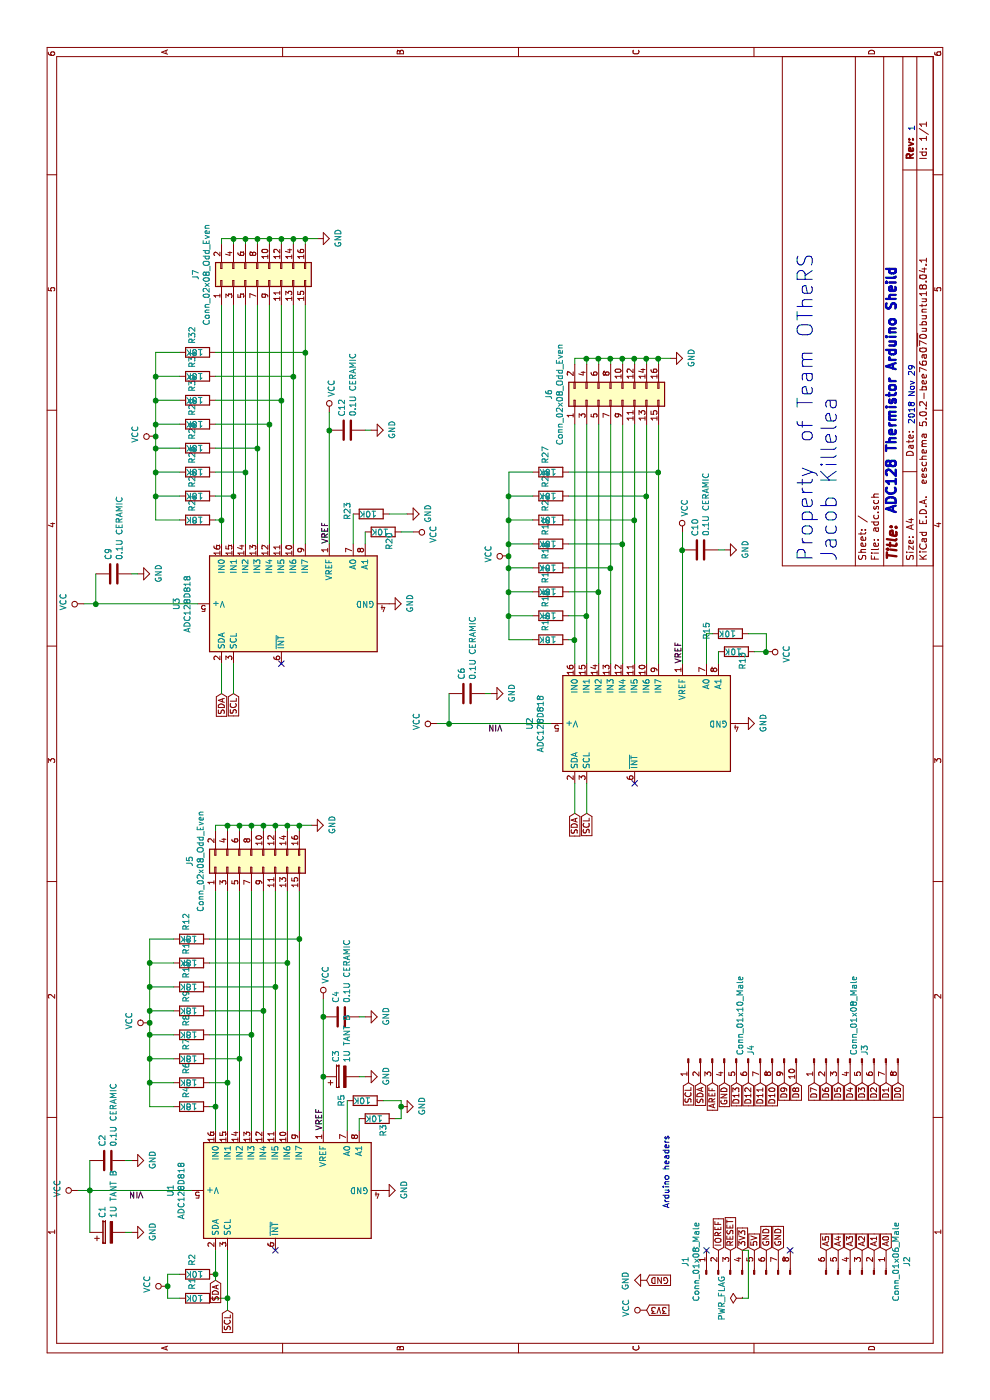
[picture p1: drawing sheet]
EESchema Schematic File Version 4
LIBS:adc-cache
EELAYER 26 0
EELAYER END
$Descr A4 11693 8268
encoding utf-8
Sheet 1 1
Title ""
Date ""
Rev ""
Comp ""
Comment1 ""
Comment2 ""
Comment3 ""
Comment4 ""
$EndDescr
$Comp
L Analog_ADC:ADC128D818 U1
U 1 1
P 1750 2400
F 0 "U1" H 1750 3378 50  0000 C CNN
F 1 "ADC128D818" H 1750 3287 50  0000 C CNN
F 2 "Housings_SSOP:TSSOP-16_4.4x5mm_Pitch0.65mm" H 1750 2400 50  0001 C CIN
F 3 "http://www.ti.com/lit/ds/symlink/adc128d818.pdf" H 1750 2400 50  0001 C CNN
	1    1750 2400
	-1   0    0    -1  
$EndComp
Wire Wire Line
	2250 1800 2450 1800
$Comp
L Device:R R4
U 1 1
P 2450 1600
F 0 "R4" H 2520 1646 50  0000 L CNN
F 1 "18K" V 2450 1550 50  0000 L CNN
F 2 "Resistors_SMD:R_1206_HandSoldering" V 2380 1600 50  0001 C CNN
F 3 "~" H 2450 1600 50  0001 C CNN
	1    2450 1600
	1    0    0    -1  
$EndComp
$Comp
L Device:R R6
U 1 1
P 2650 1600
F 0 "R6" H 2720 1646 50  0000 L CNN
F 1 "18K" V 2650 1550 50  0000 L CNN
F 2 "Resistors_SMD:R_1206_HandSoldering" V 2580 1600 50  0001 C CNN
F 3 "~" H 2650 1600 50  0001 C CNN
	1    2650 1600
	1    0    0    -1  
$EndComp
$Comp
L Device:R R7
U 1 1
P 2850 1600
F 0 "R7" H 2920 1646 50  0000 L CNN
F 1 "18K" V 2850 1550 50  0000 L CNN
F 2 "Resistors_SMD:R_1206_HandSoldering" V 2780 1600 50  0001 C CNN
F 3 "~" H 2850 1600 50  0001 C CNN
	1    2850 1600
	1    0    0    -1  
$EndComp
$Comp
L Device:R R8
U 1 1
P 3050 1600
F 0 "R8" H 3120 1646 50  0000 L CNN
F 1 "18K" V 3050 1550 50  0000 L CNN
F 2 "Resistors_SMD:R_1206_HandSoldering" V 2980 1600 50  0001 C CNN
F 3 "~" H 3050 1600 50  0001 C CNN
	1    3050 1600
	1    0    0    -1  
$EndComp
$Comp
L Device:R R9
U 1 1
P 3250 1600
F 0 "R9" H 3320 1646 50  0000 L CNN
F 1 "18K" V 3250 1550 50  0000 L CNN
F 2 "Resistors_SMD:R_1206_HandSoldering" V 3180 1600 50  0001 C CNN
F 3 "~" H 3250 1600 50  0001 C CNN
	1    3250 1600
	1    0    0    -1  
$EndComp
$Comp
L Device:R R10
U 1 1
P 3450 1600
F 0 "R10" H 3520 1646 50  0000 L CNN
F 1 "18K" V 3450 1550 50  0000 L CNN
F 2 "Resistors_SMD:R_1206_HandSoldering" V 3380 1600 50  0001 C CNN
F 3 "~" H 3450 1600 50  0001 C CNN
	1    3450 1600
	1    0    0    -1  
$EndComp
$Comp
L Device:R R11
U 1 1
P 3650 1600
F 0 "R11" H 3720 1646 50  0000 L CNN
F 1 "18K" V 3650 1550 50  0000 L CNN
F 2 "Resistors_SMD:R_1206_HandSoldering" V 3580 1600 50  0001 C CNN
F 3 "~" H 3650 1600 50  0001 C CNN
	1    3650 1600
	1    0    0    -1  
$EndComp
$Comp
L Device:R R12
U 1 1
P 3850 1600
F 0 "R12" H 3920 1646 50  0000 L CNN
F 1 "18K" V 3850 1550 50  0000 L CNN
F 2 "Resistors_SMD:R_1206_HandSoldering" V 3780 1600 50  0001 C CNN
F 3 "~" H 3850 1600 50  0001 C CNN
	1    3850 1600
	1    0    0    -1  
$EndComp
Wire Wire Line
	2450 1750 2450 1800
Connection ~ 2450 1800
Wire Wire Line
	2450 1800 4250 1800
Wire Wire Line
	2250 1900 2650 1900
Wire Wire Line
	2650 1750 2650 1900
Connection ~ 2650 1900
Wire Wire Line
	2650 1900 4250 1900
Wire Wire Line
	2250 2000 2850 2000
Wire Wire Line
	2850 1750 2850 2000
Connection ~ 2850 2000
Wire Wire Line
	2850 2000 4250 2000
Wire Wire Line
	2250 2100 3050 2100
Wire Wire Line
	3050 1750 3050 2100
Connection ~ 3050 2100
Wire Wire Line
	3050 2100 4250 2100
Wire Wire Line
	2250 2200 3250 2200
Wire Wire Line
	3250 1750 3250 2200
Connection ~ 3250 2200
Wire Wire Line
	3250 2200 4250 2200
Wire Wire Line
	2250 2300 3450 2300
Wire Wire Line
	3450 1750 3450 2300
Connection ~ 3450 2300
Wire Wire Line
	3450 2300 4250 2300
Wire Wire Line
	2250 2400 3650 2400
Wire Wire Line
	3650 1750 3650 2400
Connection ~ 3650 2400
Wire Wire Line
	3650 2400 4250 2400
Wire Wire Line
	2250 2500 3850 2500
Wire Wire Line
	3850 1750 3850 2500
Connection ~ 3850 2500
Wire Wire Line
	3850 2500 4250 2500
$Comp
L power:VCC #PWR010
U 1 1
P 3150 1250
F 0 "#PWR010" H 3150 1100 50  0001 C CNN
F 1 "VCC" H 3167 1423 50  0000 C CNN
F 2 "" H 3150 1250 50  0001 C CNN
F 3 "" H 3150 1250 50  0001 C CNN
	1    3150 1250
	1    0    0    -1  
$EndComp
Wire Wire Line
	3150 1250 3050 1250
Wire Wire Line
	2450 1250 2450 1450
Wire Wire Line
	3150 1250 3250 1250
Wire Wire Line
	3850 1250 3850 1450
Connection ~ 3150 1250
Wire Wire Line
	2650 1450 2650 1250
Connection ~ 2650 1250
Wire Wire Line
	2650 1250 2450 1250
Wire Wire Line
	2850 1450 2850 1250
Connection ~ 2850 1250
Wire Wire Line
	2850 1250 2650 1250
Wire Wire Line
	3050 1450 3050 1250
Connection ~ 3050 1250
Wire Wire Line
	3050 1250 2850 1250
Wire Wire Line
	3250 1450 3250 1250
Connection ~ 3250 1250
Wire Wire Line
	3250 1250 3450 1250
Wire Wire Line
	3450 1450 3450 1250
Connection ~ 3450 1250
Wire Wire Line
	3450 1250 3650 1250
Wire Wire Line
	3650 1450 3650 1250
Connection ~ 3650 1250
Wire Wire Line
	3650 1250 3850 1250
$Comp
L power:GND #PWR013
U 1 1
P 4800 2600
F 0 "#PWR013" H 4800 2350 50  0001 C CNN
F 1 "GND" H 4805 2427 50  0000 C CNN
F 2 "" H 4800 2600 50  0001 C CNN
F 3 "" H 4800 2600 50  0001 C CNN
	1    4800 2600
	1    0    0    -1  
$EndComp
Wire Wire Line
	4750 2500 4800 2500
Wire Wire Line
	4800 2500 4800 2600
Wire Wire Line
	4750 2400 4800 2400
Wire Wire Line
	4800 2400 4800 2500
Connection ~ 4800 2500
Wire Wire Line
	4750 2300 4800 2300
Wire Wire Line
	4800 2300 4800 2400
Connection ~ 4800 2400
Wire Wire Line
	4750 2200 4800 2200
Wire Wire Line
	4800 2200 4800 2300
Connection ~ 4800 2300
Wire Wire Line
	4750 2100 4800 2100
Wire Wire Line
	4800 2100 4800 2200
Connection ~ 4800 2200
Wire Wire Line
	4750 2000 4800 2000
Wire Wire Line
	4800 2000 4800 2100
Connection ~ 4800 2100
Wire Wire Line
	4750 1900 4800 1900
Wire Wire Line
	4800 1900 4800 2000
Connection ~ 4800 2000
Wire Wire Line
	4750 1800 4800 1800
Wire Wire Line
	4800 1800 4800 1900
Connection ~ 4800 1900
$Comp
L Connector:Conn_01x08_Male J1
U 1 1
P 1050 6200
F 0 "J1" H 1156 6678 50  0000 C CNN
F 1 "Conn_01x08_Male" H 1156 6587 50  0000 C CNN
F 2 "Socket_Strips:Socket_Strip_Straight_1x08_Pitch2.54mm" H 1050 6200 50  0001 C CNN
F 3 "~" H 1050 6200 50  0001 C CNN
	1    1050 6200
	1    0    0    -1  
$EndComp
Text GLabel 1250 6000 2    50   Input ~ 0
IOREF
Text GLabel 1250 6100 2    50   Input ~ 0
RESET
Text GLabel 1250 6200 2    50   Input ~ 0
3V3
Text GLabel 1250 6300 2    50   Input ~ 0
5V
Text GLabel 1250 6400 2    50   Input ~ 0
GND
Text GLabel 1250 6500 2    50   Input ~ 0
GND
NoConn ~ 1250 5900
$Comp
L Connector:Conn_01x06_Male J2
U 1 1
P 1050 7200
F 0 "J2" H 1156 7578 50  0000 C CNN
F 1 "Conn_01x06_Male" H 1156 7487 50  0000 C CNN
F 2 "Socket_Strips:Socket_Strip_Straight_1x06_Pitch2.54mm" H 1050 7200 50  0001 C CNN
F 3 "~" H 1050 7200 50  0001 C CNN
	1    1050 7200
	1    0    0    1   
$EndComp
Text GLabel 1250 7400 2    50   Input ~ 0
A0
Text GLabel 1250 7300 2    50   Input ~ 0
A1
Text GLabel 1250 7200 2    50   Input ~ 0
A2
Text GLabel 1250 7100 2    50   Input ~ 0
A3
Text GLabel 1250 7000 2    50   Input ~ 0
A4
Text GLabel 1250 6900 2    50   Input ~ 0
A5
$Comp
L Connector:Conn_01x08_Male J3
U 1 1
P 2850 7100
F 0 "J3" H 2823 6980 50  0000 R CNN
F 1 "Conn_01x08_Male" H 2823 7071 50  0000 R CNN
F 2 "Socket_Strips:Socket_Strip_Straight_1x08_Pitch2.54mm" H 2850 7100 50  0001 C CNN
F 3 "~" H 2850 7100 50  0001 C CNN
	1    2850 7100
	-1   0    0    -1  
$EndComp
Text GLabel 2650 7500 0    50   Input ~ 0
D0
Text GLabel 2650 7400 0    50   Input ~ 0
D1
Text GLabel 2650 7300 0    50   Input ~ 0
D2
Text GLabel 2650 7200 0    50   Input ~ 0
D3
Text GLabel 2650 7100 0    50   Input ~ 0
D4
Text GLabel 2650 7000 0    50   Input ~ 0
D5
Text GLabel 2650 6900 0    50   Input ~ 0
D6
Text GLabel 2650 6800 0    50   Input ~ 0
D7
$Comp
L Connector:Conn_01x10_Male J4
U 1 1
P 2850 6150
F 0 "J4" H 2823 6030 50  0000 R CNN
F 1 "Conn_01x10_Male" H 2823 6121 50  0000 R CNN
F 2 "Socket_Strips:Socket_Strip_Straight_1x10_Pitch2.54mm" H 2850 6150 50  0001 C CNN
F 3 "~" H 2850 6150 50  0001 C CNN
	1    2850 6150
	-1   0    0    -1  
$EndComp
Text GLabel 2650 6650 0    50   Input ~ 0
D8
Text GLabel 2650 6550 0    50   Input ~ 0
D9
Text GLabel 2650 6450 0    50   Input ~ 0
D10
Text GLabel 2650 6350 0    50   Input ~ 0
D11
Text GLabel 2650 6250 0    50   Input ~ 0
D12
Text GLabel 2650 6150 0    50   Input ~ 0
D13
Text GLabel 2650 6050 0    50   Input ~ 0
GND
Text GLabel 2650 5950 0    50   Input ~ 0
AREF
Text GLabel 2650 5850 0    50   Input ~ 0
SDA
Text GLabel 2650 5750 0    50   Input ~ 0
SCL
$Comp
L power:VCC #PWR01
U 1 1
P 750 5400
F 0 "#PWR01" H 750 5250 50  0001 C CNN
F 1 "VCC" H 767 5573 50  0000 C CNN
F 2 "" H 750 5400 50  0001 C CNN
F 3 "" H 750 5400 50  0001 C CNN
	1    750  5400
	1    0    0    -1  
$EndComp
Text GLabel 750  5400 3    50   Input ~ 0
3V3
Text GLabel 1000 5400 3    50   Input ~ 0
GND
$Comp
L power:GND #PWR03
U 1 1
P 1000 5400
F 0 "#PWR03" H 1000 5150 50  0001 C CNN
F 1 "GND" H 1005 5227 50  0000 C CNN
F 2 "" H 1000 5400 50  0001 C CNN
F 3 "" H 1000 5400 50  0001 C CNN
	1    1000 5400
	-1   0    0    1   
$EndComp
$Comp
L power:GND #PWR06
U 1 1
P 1750 3200
F 0 "#PWR06" H 1750 2950 50  0001 C CNN
F 1 "GND" H 1755 3027 50  0000 C CNN
F 2 "" H 1750 3200 50  0001 C CNN
F 3 "" H 1750 3200 50  0001 C CNN
	1    1750 3200
	1    0    0    -1  
$EndComp
$Comp
L power:VCC #PWR012
U 1 1
P 3350 2700
F 0 "#PWR012" H 3350 2550 50  0001 C CNN
F 1 "VCC" V 3367 2828 50  0000 L CNN
F 2 "" H 3350 2700 50  0001 C CNN
F 3 "" H 3350 2700 50  0001 C CNN
	1    3350 2700
	0    1    1    0   
$EndComp
$Comp
L Device:C C4
U 1 1
P 3200 2850
F 0 "C4" H 3315 2896 50  0000 L CNN
F 1 "0.1U CERAMIC" H 3315 2805 50  0000 L CNN
F 2 "Capacitors_SMD:C_1210_HandSoldering" H 3238 2700 50  0001 C CNN
F 3 "~" H 3200 2850 50  0001 C CNN
	1    3200 2850
	1    0    0    -1  
$EndComp
Wire Wire Line
	3350 2700 3200 2700
Connection ~ 3200 2700
$Comp
L power:GND #PWR011
U 1 1
P 3200 3050
F 0 "#PWR011" H 3200 2800 50  0001 C CNN
F 1 "GND" H 3205 2877 50  0000 C CNN
F 2 "" H 3200 3050 50  0001 C CNN
F 3 "" H 3200 3050 50  0001 C CNN
	1    3200 3050
	1    0    0    -1  
$EndComp
Wire Wire Line
	3200 3000 3200 3050
$Comp
L Device:CP C3
U 1 1
P 2700 2850
F 0 "C3" H 2818 2896 50  0000 L CNN
F 1 "1U TANT B" H 2818 2805 50  0000 L CNN
F 2 "Capacitors_Tantalum_SMD:CP_Tantalum_Case-B_EIA-3528-21_Hand" H 2738 2700 50  0001 C CNN
F 3 "~" H 2700 2850 50  0001 C CNN
	1    2700 2850
	1    0    0    -1  
$EndComp
Wire Wire Line
	2250 2700 2700 2700
Connection ~ 2700 2700
Wire Wire Line
	2700 2700 3200 2700
$Comp
L power:GND #PWR09
U 1 1
P 2700 3050
F 0 "#PWR09" H 2700 2800 50  0001 C CNN
F 1 "GND" H 2705 2877 50  0000 C CNN
F 2 "" H 2700 3050 50  0001 C CNN
F 3 "" H 2700 3050 50  0001 C CNN
	1    2700 3050
	1    0    0    -1  
$EndComp
Wire Wire Line
	2700 3000 2700 3050
Text Label 2250 2700 0    50   ~ 0
VREF
$Comp
L Device:R R2
U 1 1
P 1050 1650
F 0 "R2" H 1120 1696 50  0000 L CNN
F 1 "10K" V 1050 1600 50  0000 L CNN
F 2 "Resistors_SMD:R_1206_HandSoldering" V 980 1650 50  0001 C CNN
F 3 "~" H 1050 1650 50  0001 C CNN
	1    1050 1650
	1    0    0    -1  
$EndComp
$Comp
L Device:R R1
U 1 1
P 850 1650
F 0 "R1" H 920 1696 50  0000 L CNN
F 1 "10K" V 850 1600 50  0000 L CNN
F 2 "Resistors_SMD:R_1206_HandSoldering" V 780 1650 50  0001 C CNN
F 3 "~" H 850 1650 50  0001 C CNN
	1    850  1650
	1    0    0    -1  
$EndComp
$Comp
L power:VCC #PWR05
U 1 1
P 1750 650
F 0 "#PWR05" H 1750 500 50  0001 C CNN
F 1 "VCC" H 1767 823 50  0000 C CNN
F 2 "" H 1750 650 50  0001 C CNN
F 3 "" H 1750 650 50  0001 C CNN
	1    1750 650 
	1    0    0    -1  
$EndComp
Wire Wire Line
	1750 650  1750 750 
$Comp
L Device:C C2
U 1 1
P 2000 900
F 0 "C2" H 2115 946 50  0000 L CNN
F 1 "0.1U CERAMIC" H 2115 855 50  0000 L CNN
F 2 "Capacitors_SMD:C_1210_HandSoldering" H 2038 750 50  0001 C CNN
F 3 "~" H 2000 900 50  0001 C CNN
	1    2000 900 
	1    0    0    -1  
$EndComp
Wire Wire Line
	2000 750  1750 750 
Connection ~ 1750 750 
Wire Wire Line
	1750 750  1750 1600
$Comp
L Device:CP C1
U 1 1
P 1400 900
F 0 "C1" H 1518 946 50  0000 L CNN
F 1 "1U TANT B" H 1518 855 50  0000 L CNN
F 2 "Capacitors_Tantalum_SMD:CP_Tantalum_Case-B_EIA-3528-21_Hand" H 1438 750 50  0001 C CNN
F 3 "~" H 1400 900 50  0001 C CNN
	1    1400 900 
	1    0    0    -1  
$EndComp
Wire Wire Line
	1400 750  1750 750 
$Comp
L power:GND #PWR04
U 1 1
P 1400 1100
F 0 "#PWR04" H 1400 850 50  0001 C CNN
F 1 "GND" H 1405 927 50  0000 C CNN
F 2 "" H 1400 1100 50  0001 C CNN
F 3 "" H 1400 1100 50  0001 C CNN
	1    1400 1100
	1    0    0    -1  
$EndComp
$Comp
L power:GND #PWR07
U 1 1
P 2000 1100
F 0 "#PWR07" H 2000 850 50  0001 C CNN
F 1 "GND" H 2005 927 50  0000 C CNN
F 2 "" H 2000 1100 50  0001 C CNN
F 3 "" H 2000 1100 50  0001 C CNN
	1    2000 1100
	1    0    0    -1  
$EndComp
Wire Wire Line
	2000 1050 2000 1100
Wire Wire Line
	1400 1050 1400 1100
Text Label 1750 1200 1    50   ~ 0
VIN
Wire Wire Line
	1250 1800 1050 1800
Wire Wire Line
	1250 1900 850  1900
Wire Wire Line
	850  1900 850  1800
$Comp
L power:VCC #PWR02
U 1 1
P 950 1400
F 0 "#PWR02" H 950 1250 50  0001 C CNN
F 1 "VCC" H 967 1573 50  0000 C CNN
F 2 "" H 950 1400 50  0001 C CNN
F 3 "" H 950 1400 50  0001 C CNN
	1    950  1400
	1    0    0    -1  
$EndComp
Wire Wire Line
	950  1400 850  1400
Wire Wire Line
	850  1400 850  1500
Wire Wire Line
	950  1400 1050 1400
Wire Wire Line
	1050 1400 1050 1500
Connection ~ 950  1400
Text GLabel 1000 1800 0    50   Input ~ 0
SDA
Text GLabel 750  1900 0    50   Input ~ 0
SCL
Wire Wire Line
	850  1900 750  1900
Connection ~ 850  1900
Wire Wire Line
	1000 1800 1050 1800
Connection ~ 1050 1800
$Comp
L Device:R R5
U 1 1
P 2500 3050
F 0 "R5" H 2450 3250 50  0000 L CNN
F 1 "10K" V 2500 3000 50  0000 L CNN
F 2 "Resistors_SMD:R_1206_HandSoldering" V 2430 3050 50  0001 C CNN
F 3 "~" H 2500 3050 50  0001 C CNN
	1    2500 3050
	1    0    0    -1  
$EndComp
$Comp
L Device:R R3
U 1 1
P 2350 3150
F 0 "R3" H 2200 3100 50  0000 L CNN
F 1 "10K" V 2350 3100 50  0000 L CNN
F 2 "Resistors_SMD:R_1206_HandSoldering" V 2280 3150 50  0001 C CNN
F 3 "~" H 2350 3150 50  0001 C CNN
	1    2350 3150
	1    0    0    -1  
$EndComp
Wire Wire Line
	2250 2900 2500 2900
Wire Wire Line
	2250 3000 2350 3000
$Comp
L power:GND #PWR08
U 1 1
P 2450 3350
F 0 "#PWR08" H 2450 3100 50  0001 C CNN
F 1 "GND" H 2455 3177 50  0000 C CNN
F 2 "" H 2450 3350 50  0001 C CNN
F 3 "" H 2450 3350 50  0001 C CNN
	1    2450 3350
	1    0    0    -1  
$EndComp
Wire Wire Line
	2500 3200 2500 3350
Wire Wire Line
	2500 3350 2450 3350
Wire Wire Line
	2350 3300 2350 3350
Wire Wire Line
	2350 3350 2450 3350
Connection ~ 2450 3350
$Comp
L Analog_ADC:ADC128D818 U3
U 1 1
P 6650 2450
F 0 "U3" H 6650 3428 50  0000 C CNN
F 1 "ADC128D818" H 6650 3337 50  0000 C CNN
F 2 "Housings_SSOP:TSSOP-16_4.4x5mm_Pitch0.65mm" H 6650 2450 50  0001 C CIN
F 3 "http://www.ti.com/lit/ds/symlink/adc128d818.pdf" H 6650 2450 50  0001 C CNN
	1    6650 2450
	-1   0    0    -1  
$EndComp
Wire Wire Line
	7150 1850 7350 1850
$Comp
L Device:R R21
U 1 1
P 7350 1650
F 0 "R21" H 7420 1696 50  0000 L CNN
F 1 "18K" V 7350 1600 50  0000 L CNN
F 2 "Resistors_SMD:R_1206_HandSoldering" V 7280 1650 50  0001 C CNN
F 3 "~" H 7350 1650 50  0001 C CNN
	1    7350 1650
	1    0    0    -1  
$EndComp
$Comp
L Device:R R24
U 1 1
P 7550 1650
F 0 "R24" H 7620 1696 50  0000 L CNN
F 1 "18K" V 7550 1600 50  0000 L CNN
F 2 "Resistors_SMD:R_1206_HandSoldering" V 7480 1650 50  0001 C CNN
F 3 "~" H 7550 1650 50  0001 C CNN
	1    7550 1650
	1    0    0    -1  
$EndComp
$Comp
L Device:R R26
U 1 1
P 7750 1650
F 0 "R26" H 7820 1696 50  0000 L CNN
F 1 "18K" V 7750 1600 50  0000 L CNN
F 2 "Resistors_SMD:R_1206_HandSoldering" V 7680 1650 50  0001 C CNN
F 3 "~" H 7750 1650 50  0001 C CNN
	1    7750 1650
	1    0    0    -1  
$EndComp
$Comp
L Device:R R28
U 1 1
P 7950 1650
F 0 "R28" H 8020 1696 50  0000 L CNN
F 1 "18K" V 7950 1600 50  0000 L CNN
F 2 "Resistors_SMD:R_1206_HandSoldering" V 7880 1650 50  0001 C CNN
F 3 "~" H 7950 1650 50  0001 C CNN
	1    7950 1650
	1    0    0    -1  
$EndComp
$Comp
L Device:R R29
U 1 1
P 8150 1650
F 0 "R29" H 8220 1696 50  0000 L CNN
F 1 "18K" V 8150 1600 50  0000 L CNN
F 2 "Resistors_SMD:R_1206_HandSoldering" V 8080 1650 50  0001 C CNN
F 3 "~" H 8150 1650 50  0001 C CNN
	1    8150 1650
	1    0    0    -1  
$EndComp
$Comp
L Device:R R30
U 1 1
P 8350 1650
F 0 "R30" H 8420 1696 50  0000 L CNN
F 1 "18K" V 8350 1600 50  0000 L CNN
F 2 "Resistors_SMD:R_1206_HandSoldering" V 8280 1650 50  0001 C CNN
F 3 "~" H 8350 1650 50  0001 C CNN
	1    8350 1650
	1    0    0    -1  
$EndComp
$Comp
L Device:R R31
U 1 1
P 8550 1650
F 0 "R31" H 8620 1696 50  0000 L CNN
F 1 "18K" V 8550 1600 50  0000 L CNN
F 2 "Resistors_SMD:R_1206_HandSoldering" V 8480 1650 50  0001 C CNN
F 3 "~" H 8550 1650 50  0001 C CNN
	1    8550 1650
	1    0    0    -1  
$EndComp
$Comp
L Device:R R32
U 1 1
P 8750 1650
F 0 "R32" H 8820 1696 50  0000 L CNN
F 1 "18K" V 8750 1600 50  0000 L CNN
F 2 "Resistors_SMD:R_1206_HandSoldering" V 8680 1650 50  0001 C CNN
F 3 "~" H 8750 1650 50  0001 C CNN
	1    8750 1650
	1    0    0    -1  
$EndComp
Wire Wire Line
	7350 1800 7350 1850
Connection ~ 7350 1850
Wire Wire Line
	7350 1850 9150 1850
Wire Wire Line
	7150 1950 7550 1950
Wire Wire Line
	7550 1800 7550 1950
Connection ~ 7550 1950
Wire Wire Line
	7550 1950 9150 1950
Wire Wire Line
	7150 2050 7750 2050
Wire Wire Line
	7750 1800 7750 2050
Connection ~ 7750 2050
Wire Wire Line
	7750 2050 9150 2050
Wire Wire Line
	7150 2150 7950 2150
Wire Wire Line
	7950 1800 7950 2150
Connection ~ 7950 2150
Wire Wire Line
	7950 2150 9150 2150
Wire Wire Line
	7150 2250 8150 2250
Wire Wire Line
	8150 1800 8150 2250
Connection ~ 8150 2250
Wire Wire Line
	8150 2250 9150 2250
Wire Wire Line
	7150 2350 8350 2350
Wire Wire Line
	8350 1800 8350 2350
Connection ~ 8350 2350
Wire Wire Line
	8350 2350 9150 2350
Wire Wire Line
	7150 2450 8550 2450
Wire Wire Line
	8550 1800 8550 2450
Connection ~ 8550 2450
Wire Wire Line
	8550 2450 9150 2450
Wire Wire Line
	7150 2550 8750 2550
Wire Wire Line
	8750 1800 8750 2550
Connection ~ 8750 2550
Wire Wire Line
	8750 2550 9150 2550
$Comp
L power:VCC #PWR030
U 1 1
P 8050 1300
F 0 "#PWR030" H 8050 1150 50  0001 C CNN
F 1 "VCC" H 8067 1473 50  0000 C CNN
F 2 "" H 8050 1300 50  0001 C CNN
F 3 "" H 8050 1300 50  0001 C CNN
	1    8050 1300
	1    0    0    -1  
$EndComp
Wire Wire Line
	8050 1300 7950 1300
Wire Wire Line
	7350 1300 7350 1500
Wire Wire Line
	8050 1300 8150 1300
Wire Wire Line
	8750 1300 8750 1500
Connection ~ 8050 1300
Wire Wire Line
	7550 1500 7550 1300
Connection ~ 7550 1300
Wire Wire Line
	7550 1300 7350 1300
Wire Wire Line
	7750 1500 7750 1300
Connection ~ 7750 1300
Wire Wire Line
	7750 1300 7550 1300
Wire Wire Line
	7950 1500 7950 1300
Connection ~ 7950 1300
Wire Wire Line
	7950 1300 7750 1300
Wire Wire Line
	8150 1500 8150 1300
Connection ~ 8150 1300
Wire Wire Line
	8150 1300 8350 1300
Wire Wire Line
	8350 1500 8350 1300
Connection ~ 8350 1300
Wire Wire Line
	8350 1300 8550 1300
Wire Wire Line
	8550 1500 8550 1300
Connection ~ 8550 1300
Wire Wire Line
	8550 1300 8750 1300
$Comp
L power:GND #PWR034
U 1 1
P 9700 2650
F 0 "#PWR034" H 9700 2400 50  0001 C CNN
F 1 "GND" H 9705 2477 50  0000 C CNN
F 2 "" H 9700 2650 50  0001 C CNN
F 3 "" H 9700 2650 50  0001 C CNN
	1    9700 2650
	1    0    0    -1  
$EndComp
Wire Wire Line
	9650 2550 9700 2550
Wire Wire Line
	9700 2550 9700 2650
Wire Wire Line
	9650 2450 9700 2450
Wire Wire Line
	9700 2450 9700 2550
Connection ~ 9700 2550
Wire Wire Line
	9650 2350 9700 2350
Wire Wire Line
	9700 2350 9700 2450
Connection ~ 9700 2450
Wire Wire Line
	9650 2250 9700 2250
Wire Wire Line
	9700 2250 9700 2350
Connection ~ 9700 2350
Wire Wire Line
	9650 2150 9700 2150
Wire Wire Line
	9700 2150 9700 2250
Connection ~ 9700 2250
Wire Wire Line
	9650 2050 9700 2050
Wire Wire Line
	9700 2050 9700 2150
Connection ~ 9700 2150
Wire Wire Line
	9650 1950 9700 1950
Wire Wire Line
	9700 1950 9700 2050
Connection ~ 9700 2050
Wire Wire Line
	9650 1850 9700 1850
Wire Wire Line
	9700 1850 9700 1950
Connection ~ 9700 1950
$Comp
L power:GND #PWR022
U 1 1
P 6650 3250
F 0 "#PWR022" H 6650 3000 50  0001 C CNN
F 1 "GND" H 6655 3077 50  0000 C CNN
F 2 "" H 6650 3250 50  0001 C CNN
F 3 "" H 6650 3250 50  0001 C CNN
	1    6650 3250
	1    0    0    -1  
$EndComp
$Comp
L power:VCC #PWR032
U 1 1
P 8250 2750
F 0 "#PWR032" H 8250 2600 50  0001 C CNN
F 1 "VCC" V 8267 2878 50  0000 L CNN
F 2 "" H 8250 2750 50  0001 C CNN
F 3 "" H 8250 2750 50  0001 C CNN
	1    8250 2750
	0    1    1    0   
$EndComp
$Comp
L Device:C C12
U 1 1
P 8100 2900
F 0 "C12" H 8215 2946 50  0000 L CNN
F 1 "0.1U CERAMIC" H 8215 2855 50  0000 L CNN
F 2 "Capacitors_SMD:C_1210_HandSoldering" H 8138 2750 50  0001 C CNN
F 3 "~" H 8100 2900 50  0001 C CNN
	1    8100 2900
	1    0    0    -1  
$EndComp
Wire Wire Line
	8250 2750 8100 2750
Connection ~ 8100 2750
$Comp
L power:GND #PWR031
U 1 1
P 8100 3100
F 0 "#PWR031" H 8100 2850 50  0001 C CNN
F 1 "GND" H 8105 2927 50  0000 C CNN
F 2 "" H 8100 3100 50  0001 C CNN
F 3 "" H 8100 3100 50  0001 C CNN
	1    8100 3100
	1    0    0    -1  
$EndComp
Wire Wire Line
	8100 3050 8100 3100
Text Label 7150 2750 0    50   ~ 0
VREF
$Comp
L power:VCC #PWR021
U 1 1
P 6650 700
F 0 "#PWR021" H 6650 550 50  0001 C CNN
F 1 "VCC" H 6667 873 50  0000 C CNN
F 2 "" H 6650 700 50  0001 C CNN
F 3 "" H 6650 700 50  0001 C CNN
	1    6650 700 
	1    0    0    -1  
$EndComp
Wire Wire Line
	6650 700  6650 800 
$Comp
L Device:C C9
U 1 1
P 6900 950
F 0 "C9" H 7015 996 50  0000 L CNN
F 1 "0.1U CERAMIC" H 7015 905 50  0000 L CNN
F 2 "Capacitors_SMD:C_1210_HandSoldering" H 6938 800 50  0001 C CNN
F 3 "~" H 6900 950 50  0001 C CNN
	1    6900 950 
	1    0    0    -1  
$EndComp
Wire Wire Line
	6900 800  6650 800 
Connection ~ 6650 800 
Wire Wire Line
	6650 800  6650 1650
$Comp
L power:GND #PWR023
U 1 1
P 6900 1150
F 0 "#PWR023" H 6900 900 50  0001 C CNN
F 1 "GND" H 6905 977 50  0000 C CNN
F 2 "" H 6900 1150 50  0001 C CNN
F 3 "" H 6900 1150 50  0001 C CNN
	1    6900 1150
	1    0    0    -1  
$EndComp
Wire Wire Line
	6900 1100 6900 1150
Text GLabel 5900 1850 0    50   Input ~ 0
SDA
Text GLabel 5900 1950 0    50   Input ~ 0
SCL
$Comp
L Device:R R23
U 1 1
P 7400 3100
F 0 "R23" H 7350 3300 50  0000 L CNN
F 1 "10K" V 7400 3050 50  0000 L CNN
F 2 "Resistors_SMD:R_1206_HandSoldering" V 7330 3100 50  0001 C CNN
F 3 "~" H 7400 3100 50  0001 C CNN
	1    7400 3100
	1    0    0    -1  
$EndComp
$Comp
L Device:R R20
U 1 1
P 7250 3200
F 0 "R20" H 7100 3150 50  0000 L CNN
F 1 "10K" V 7250 3150 50  0000 L CNN
F 2 "Resistors_SMD:R_1206_HandSoldering" V 7180 3200 50  0001 C CNN
F 3 "~" H 7250 3200 50  0001 C CNN
	1    7250 3200
	1    0    0    -1  
$EndComp
Wire Wire Line
	7150 2950 7400 2950
Wire Wire Line
	7150 3050 7250 3050
Wire Wire Line
	7400 3250 7400 3400
$Comp
L power:GND #PWR028
U 1 1
P 7400 3400
F 0 "#PWR028" H 7400 3150 50  0001 C CNN
F 1 "GND" H 7405 3227 50  0000 C CNN
F 2 "" H 7400 3400 50  0001 C CNN
F 3 "" H 7400 3400 50  0001 C CNN
	1    7400 3400
	1    0    0    -1  
$EndComp
$Comp
L power:VCC #PWR026
U 1 1
P 7250 3450
F 0 "#PWR026" H 7250 3300 50  0001 C CNN
F 1 "VCC" H 7268 3623 50  0000 C CNN
F 2 "" H 7250 3450 50  0001 C CNN
F 3 "" H 7250 3450 50  0001 C CNN
	1    7250 3450
	-1   0    0    1   
$EndComp
Wire Wire Line
	7250 3350 7250 3450
Wire Wire Line
	5900 1850 6150 1850
Wire Wire Line
	6150 1950 5900 1950
$Comp
L Analog_ADC:ADC128D818 U2
U 1 1
P 5650 5400
F 0 "U2" H 5650 6378 50  0000 C CNN
F 1 "ADC128D818" H 5650 6287 50  0000 C CNN
F 2 "Housings_SSOP:TSSOP-16_4.4x5mm_Pitch0.65mm" H 5650 5400 50  0001 C CIN
F 3 "http://www.ti.com/lit/ds/symlink/adc128d818.pdf" H 5650 5400 50  0001 C CNN
	1    5650 5400
	-1   0    0    -1  
$EndComp
Wire Wire Line
	6150 4800 6350 4800
$Comp
L Device:R R14
U 1 1
P 6350 4600
F 0 "R14" H 6420 4646 50  0000 L CNN
F 1 "18K" V 6350 4550 50  0000 L CNN
F 2 "Resistors_SMD:R_1206_HandSoldering" V 6280 4600 50  0001 C CNN
F 3 "~" H 6350 4600 50  0001 C CNN
	1    6350 4600
	1    0    0    -1  
$EndComp
$Comp
L Device:R R16
U 1 1
P 6550 4600
F 0 "R16" H 6620 4646 50  0000 L CNN
F 1 "18K" V 6550 4550 50  0000 L CNN
F 2 "Resistors_SMD:R_1206_HandSoldering" V 6480 4600 50  0001 C CNN
F 3 "~" H 6550 4600 50  0001 C CNN
	1    6550 4600
	1    0    0    -1  
$EndComp
$Comp
L Device:R R17
U 1 1
P 6750 4600
F 0 "R17" H 6820 4646 50  0000 L CNN
F 1 "18K" V 6750 4550 50  0000 L CNN
F 2 "Resistors_SMD:R_1206_HandSoldering" V 6680 4600 50  0001 C CNN
F 3 "~" H 6750 4600 50  0001 C CNN
	1    6750 4600
	1    0    0    -1  
$EndComp
$Comp
L Device:R R18
U 1 1
P 6950 4600
F 0 "R18" H 7020 4646 50  0000 L CNN
F 1 "18K" V 6950 4550 50  0000 L CNN
F 2 "Resistors_SMD:R_1206_HandSoldering" V 6880 4600 50  0001 C CNN
F 3 "~" H 6950 4600 50  0001 C CNN
	1    6950 4600
	1    0    0    -1  
$EndComp
$Comp
L Device:R R19
U 1 1
P 7150 4600
F 0 "R19" H 7220 4646 50  0000 L CNN
F 1 "18K" V 7150 4550 50  0000 L CNN
F 2 "Resistors_SMD:R_1206_HandSoldering" V 7080 4600 50  0001 C CNN
F 3 "~" H 7150 4600 50  0001 C CNN
	1    7150 4600
	1    0    0    -1  
$EndComp
$Comp
L Device:R R22
U 1 1
P 7350 4600
F 0 "R22" H 7420 4646 50  0000 L CNN
F 1 "18k" V 7350 4550 50  0000 L CNN
F 2 "Resistors_SMD:R_1206_HandSoldering" V 7280 4600 50  0001 C CNN
F 3 "~" H 7350 4600 50  0001 C CNN
	1    7350 4600
	1    0    0    -1  
$EndComp
$Comp
L Device:R R25
U 1 1
P 7550 4600
F 0 "R25" H 7620 4646 50  0000 L CNN
F 1 "18K" V 7550 4550 50  0000 L CNN
F 2 "Resistors_SMD:R_1206_HandSoldering" V 7480 4600 50  0001 C CNN
F 3 "~" H 7550 4600 50  0001 C CNN
	1    7550 4600
	1    0    0    -1  
$EndComp
$Comp
L Device:R R27
U 1 1
P 7750 4600
F 0 "R27" H 7820 4646 50  0000 L CNN
F 1 "18K" V 7750 4550 50  0000 L CNN
F 2 "Resistors_SMD:R_1206_HandSoldering" V 7680 4600 50  0001 C CNN
F 3 "~" H 7750 4600 50  0001 C CNN
	1    7750 4600
	1    0    0    -1  
$EndComp
Wire Wire Line
	6350 4750 6350 4800
Connection ~ 6350 4800
Wire Wire Line
	6350 4800 8150 4800
Wire Wire Line
	6150 4900 6550 4900
Wire Wire Line
	6550 4750 6550 4900
Connection ~ 6550 4900
Wire Wire Line
	6550 4900 8150 4900
Wire Wire Line
	6150 5000 6750 5000
Wire Wire Line
	6750 4750 6750 5000
Connection ~ 6750 5000
Wire Wire Line
	6750 5000 8150 5000
Wire Wire Line
	6150 5100 6950 5100
Wire Wire Line
	6950 4750 6950 5100
Connection ~ 6950 5100
Wire Wire Line
	6950 5100 8150 5100
Wire Wire Line
	6150 5200 7150 5200
Wire Wire Line
	7150 4750 7150 5200
Connection ~ 7150 5200
Wire Wire Line
	7150 5200 8150 5200
Wire Wire Line
	6150 5300 7350 5300
Wire Wire Line
	7350 4750 7350 5300
Connection ~ 7350 5300
Wire Wire Line
	7350 5300 8150 5300
Wire Wire Line
	6150 5400 7550 5400
Wire Wire Line
	7550 4750 7550 5400
Connection ~ 7550 5400
Wire Wire Line
	7550 5400 8150 5400
Wire Wire Line
	6150 5500 7750 5500
Wire Wire Line
	7750 4750 7750 5500
Connection ~ 7750 5500
Wire Wire Line
	7750 5500 8150 5500
$Comp
L power:VCC #PWR024
U 1 1
P 7050 4250
F 0 "#PWR024" H 7050 4100 50  0001 C CNN
F 1 "VCC" H 7067 4423 50  0000 C CNN
F 2 "" H 7050 4250 50  0001 C CNN
F 3 "" H 7050 4250 50  0001 C CNN
	1    7050 4250
	1    0    0    -1  
$EndComp
Wire Wire Line
	7050 4250 6950 4250
Wire Wire Line
	6350 4250 6350 4450
Wire Wire Line
	7050 4250 7150 4250
Wire Wire Line
	7750 4250 7750 4450
Connection ~ 7050 4250
Wire Wire Line
	6550 4450 6550 4250
Connection ~ 6550 4250
Wire Wire Line
	6550 4250 6350 4250
Wire Wire Line
	6750 4450 6750 4250
Connection ~ 6750 4250
Wire Wire Line
	6750 4250 6550 4250
Wire Wire Line
	6950 4450 6950 4250
Connection ~ 6950 4250
Wire Wire Line
	6950 4250 6750 4250
Wire Wire Line
	7150 4450 7150 4250
Connection ~ 7150 4250
Wire Wire Line
	7150 4250 7350 4250
Wire Wire Line
	7350 4450 7350 4250
Connection ~ 7350 4250
Wire Wire Line
	7350 4250 7550 4250
Wire Wire Line
	7550 4450 7550 4250
Connection ~ 7550 4250
Wire Wire Line
	7550 4250 7750 4250
$Comp
L power:GND #PWR033
U 1 1
P 8700 5600
F 0 "#PWR033" H 8700 5350 50  0001 C CNN
F 1 "GND" H 8705 5427 50  0000 C CNN
F 2 "" H 8700 5600 50  0001 C CNN
F 3 "" H 8700 5600 50  0001 C CNN
	1    8700 5600
	1    0    0    -1  
$EndComp
Wire Wire Line
	8650 5500 8700 5500
Wire Wire Line
	8700 5500 8700 5600
Wire Wire Line
	8650 5400 8700 5400
Wire Wire Line
	8700 5400 8700 5500
Connection ~ 8700 5500
Wire Wire Line
	8650 5300 8700 5300
Wire Wire Line
	8700 5300 8700 5400
Connection ~ 8700 5400
Wire Wire Line
	8650 5200 8700 5200
Wire Wire Line
	8700 5200 8700 5300
Connection ~ 8700 5300
Wire Wire Line
	8650 5100 8700 5100
Wire Wire Line
	8700 5100 8700 5200
Connection ~ 8700 5200
Wire Wire Line
	8650 5000 8700 5000
Wire Wire Line
	8700 5000 8700 5100
Connection ~ 8700 5100
Wire Wire Line
	8650 4900 8700 4900
Wire Wire Line
	8700 4900 8700 5000
Connection ~ 8700 5000
Wire Wire Line
	8650 4800 8700 4800
Wire Wire Line
	8700 4800 8700 4900
Connection ~ 8700 4900
$Comp
L power:GND #PWR016
U 1 1
P 5650 6200
F 0 "#PWR016" H 5650 5950 50  0001 C CNN
F 1 "GND" H 5655 6027 50  0000 C CNN
F 2 "" H 5650 6200 50  0001 C CNN
F 3 "" H 5650 6200 50  0001 C CNN
	1    5650 6200
	1    0    0    -1  
$EndComp
$Comp
L power:VCC #PWR027
U 1 1
P 7250 5700
F 0 "#PWR027" H 7250 5550 50  0001 C CNN
F 1 "VCC" V 7267 5828 50  0000 L CNN
F 2 "" H 7250 5700 50  0001 C CNN
F 3 "" H 7250 5700 50  0001 C CNN
	1    7250 5700
	0    1    1    0   
$EndComp
$Comp
L Device:C C10
U 1 1
P 7100 5850
F 0 "C10" H 7215 5896 50  0000 L CNN
F 1 "0.1U CERAMIC" H 7215 5805 50  0000 L CNN
F 2 "Capacitors_SMD:C_1210_HandSoldering" H 7138 5700 50  0001 C CNN
F 3 "~" H 7100 5850 50  0001 C CNN
	1    7100 5850
	1    0    0    -1  
$EndComp
Wire Wire Line
	7250 5700 7100 5700
Connection ~ 7100 5700
$Comp
L power:GND #PWR025
U 1 1
P 7100 6050
F 0 "#PWR025" H 7100 5800 50  0001 C CNN
F 1 "GND" H 7105 5877 50  0000 C CNN
F 2 "" H 7100 6050 50  0001 C CNN
F 3 "" H 7100 6050 50  0001 C CNN
	1    7100 6050
	1    0    0    -1  
$EndComp
Wire Wire Line
	7100 6000 7100 6050
Text Label 6150 5700 0    50   ~ 0
VREF
$Comp
L power:VCC #PWR015
U 1 1
P 5650 3650
F 0 "#PWR015" H 5650 3500 50  0001 C CNN
F 1 "VCC" H 5667 3823 50  0000 C CNN
F 2 "" H 5650 3650 50  0001 C CNN
F 3 "" H 5650 3650 50  0001 C CNN
	1    5650 3650
	1    0    0    -1  
$EndComp
Wire Wire Line
	5650 3650 5650 3750
$Comp
L Device:C C6
U 1 1
P 5900 3900
F 0 "C6" H 6015 3946 50  0000 L CNN
F 1 "0.1U CERAMIC" H 6015 3855 50  0000 L CNN
F 2 "Capacitors_SMD:C_1210_HandSoldering" H 5938 3750 50  0001 C CNN
F 3 "~" H 5900 3900 50  0001 C CNN
	1    5900 3900
	1    0    0    -1  
$EndComp
Wire Wire Line
	5900 3750 5650 3750
Connection ~ 5650 3750
Wire Wire Line
	5650 3750 5650 4600
$Comp
L power:GND #PWR017
U 1 1
P 5900 4100
F 0 "#PWR017" H 5900 3850 50  0001 C CNN
F 1 "GND" H 5905 3927 50  0000 C CNN
F 2 "" H 5900 4100 50  0001 C CNN
F 3 "" H 5900 4100 50  0001 C CNN
	1    5900 4100
	1    0    0    -1  
$EndComp
Wire Wire Line
	5900 4050 5900 4100
Text Label 5650 4200 1    50   ~ 0
VIN
Text GLabel 4900 4800 0    50   Input ~ 0
SDA
Text GLabel 4900 4900 0    50   Input ~ 0
SCL
$Comp
L Device:R R15
U 1 1
P 6400 6100
F 0 "R15" H 6350 6300 50  0000 L CNN
F 1 "10K" V 6400 6050 50  0000 L CNN
F 2 "Resistors_SMD:R_1206_HandSoldering" V 6330 6100 50  0001 C CNN
F 3 "~" H 6400 6100 50  0001 C CNN
	1    6400 6100
	1    0    0    -1  
$EndComp
$Comp
L Device:R R13
U 1 1
P 6250 6150
F 0 "R13" H 6100 6100 50  0000 L CNN
F 1 "10K" V 6250 6100 50  0000 L CNN
F 2 "Resistors_SMD:R_1206_HandSoldering" V 6180 6150 50  0001 C CNN
F 3 "~" H 6250 6150 50  0001 C CNN
	1    6250 6150
	1    0    0    -1  
$EndComp
Wire Wire Line
	6150 6000 6250 6000
$Comp
L power:VCC #PWR018
U 1 1
P 6250 6400
F 0 "#PWR018" H 6250 6250 50  0001 C CNN
F 1 "VCC" H 6268 6573 50  0000 C CNN
F 2 "" H 6250 6400 50  0001 C CNN
F 3 "" H 6250 6400 50  0001 C CNN
	1    6250 6400
	-1   0    0    1   
$EndComp
Wire Wire Line
	6250 6300 6250 6400
Wire Wire Line
	4900 4800 5150 4800
Wire Wire Line
	5150 4900 4900 4900
Wire Wire Line
	6150 5900 6400 5900
Wire Wire Line
	6400 5900 6400 5950
Wire Wire Line
	6250 6400 6400 6400
Wire Wire Line
	6400 6250 6400 6400
Connection ~ 6250 6400
NoConn ~ 5150 5300
NoConn ~ 6150 2350
NoConn ~ 1250 2300
$Comp
L power:PWR_FLAG #FLG01
U 1 1
P 850 6200
F 0 "#FLG01" H 850 6275 50  0001 C CNN
F 1 "PWR_FLAG" H 850 6374 50  0000 C CNN
F 2 "" H 850 6200 50  0001 C CNN
F 3 "~" H 850 6200 50  0001 C CNN
	1    850  6200
	1    0    0    -1  
$EndComp
Wire Wire Line
	850  6200 850  6250
Wire Wire Line
	850  6250 1250 6250
Wire Wire Line
	1250 6250 1250 6200
$Comp
L Connector_Generic:Conn_02x08_Odd_Even J5
U 1 1
P 4450 2100
F 0 "J5" H 4500 2617 50  0000 C CNN
F 1 "Conn_02x08_Odd_Even" H 4500 2526 50  0000 C CNN
F 2 "Socket_Strips:Socket_Strip_Straight_2x08_Pitch2.54mm" H 4450 2100 50  0001 C CNN
F 3 "~" H 4450 2100 50  0001 C CNN
	1    4450 2100
	1    0    0    -1  
$EndComp
$Comp
L Connector_Generic:Conn_02x08_Odd_Even J7
U 1 1
P 9350 2150
F 0 "J7" H 9400 2667 50  0000 C CNN
F 1 "Conn_02x08_Odd_Even" H 9400 2576 50  0000 C CNN
F 2 "Socket_Strips:Socket_Strip_Straight_2x08_Pitch2.54mm" H 9350 2150 50  0001 C CNN
F 3 "~" H 9350 2150 50  0001 C CNN
	1    9350 2150
	1    0    0    -1  
$EndComp
$Comp
L Connector_Generic:Conn_02x08_Odd_Even J6
U 1 1
P 8350 5100
F 0 "J6" H 8400 5617 50  0000 C CNN
F 1 "Conn_02x08_Odd_Even" H 8400 5526 50  0000 C CNN
F 2 "Socket_Strips:Socket_Strip_Straight_2x08_Pitch2.54mm" H 8350 5100 50  0001 C CNN
F 3 "~" H 8350 5100 50  0001 C CNN
	1    8350 5100
	1    0    0    -1  
$EndComp
NoConn ~ 1250 6600
Wire Wire Line
	7150 2750 8100 2750
Wire Wire Line
	6150 5700 7100 5700
Text Notes 1600 5600 0    50   ~ 0
Arduino headers
Text Notes 7400 7500 0    79   ~ 16
ADC128 Thermistor Arduino Sheild
Text Notes 8150 7650 0    50   ~ 0
2018 Nov 29
Text Notes 10600 7650 0    50   ~ 0
1
Text Notes 7000 7000 0    128  ~ 0
Property  of Team OTheRS\nJacob Killelea
$EndSCHEMATC
